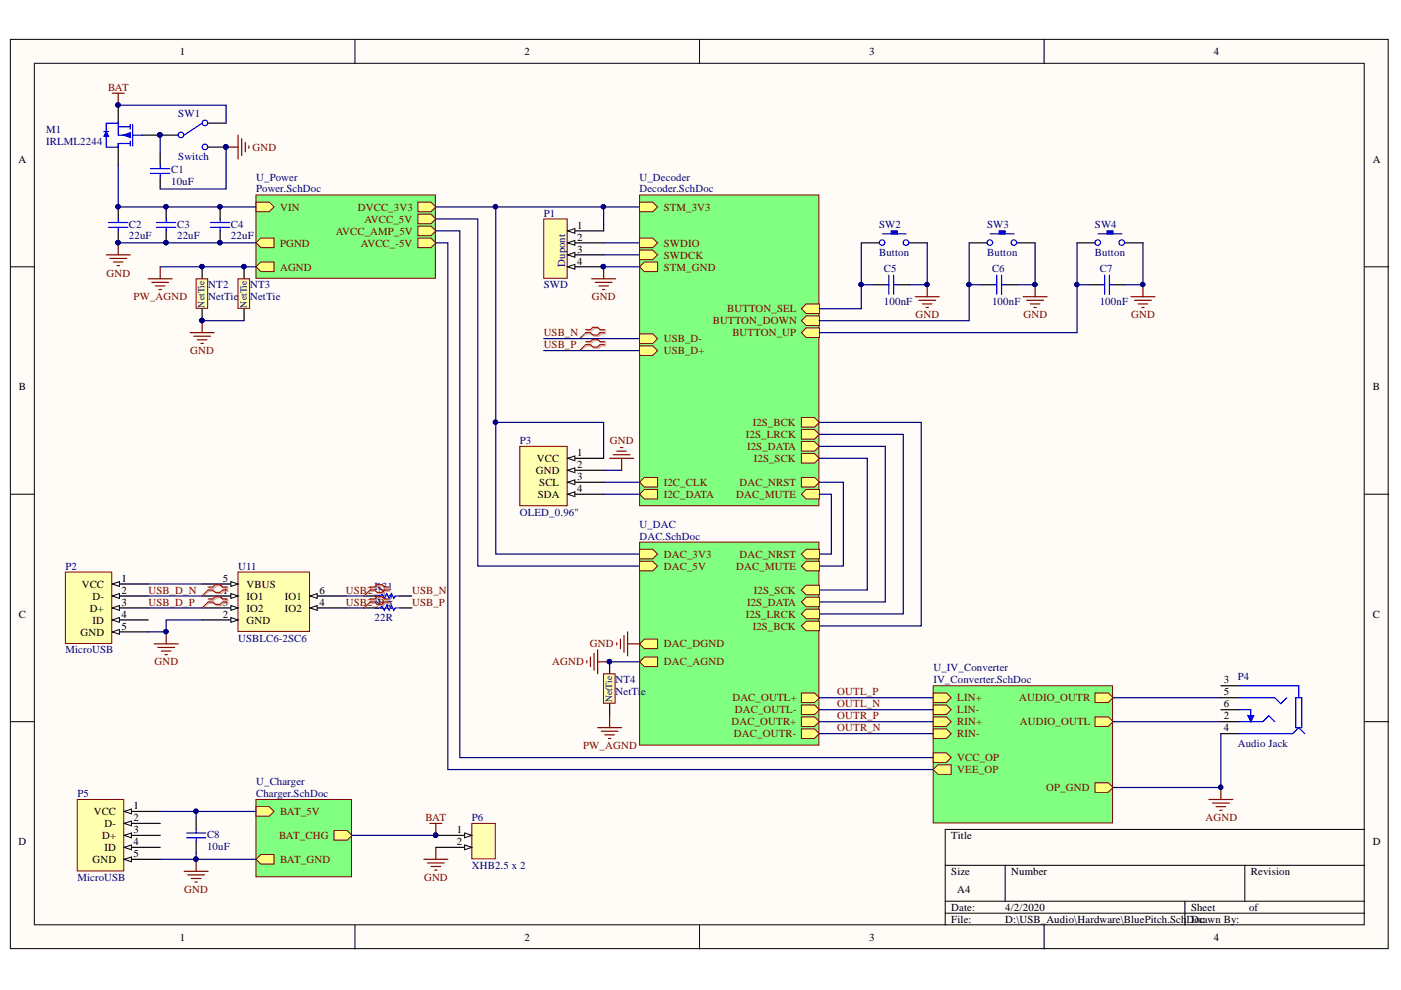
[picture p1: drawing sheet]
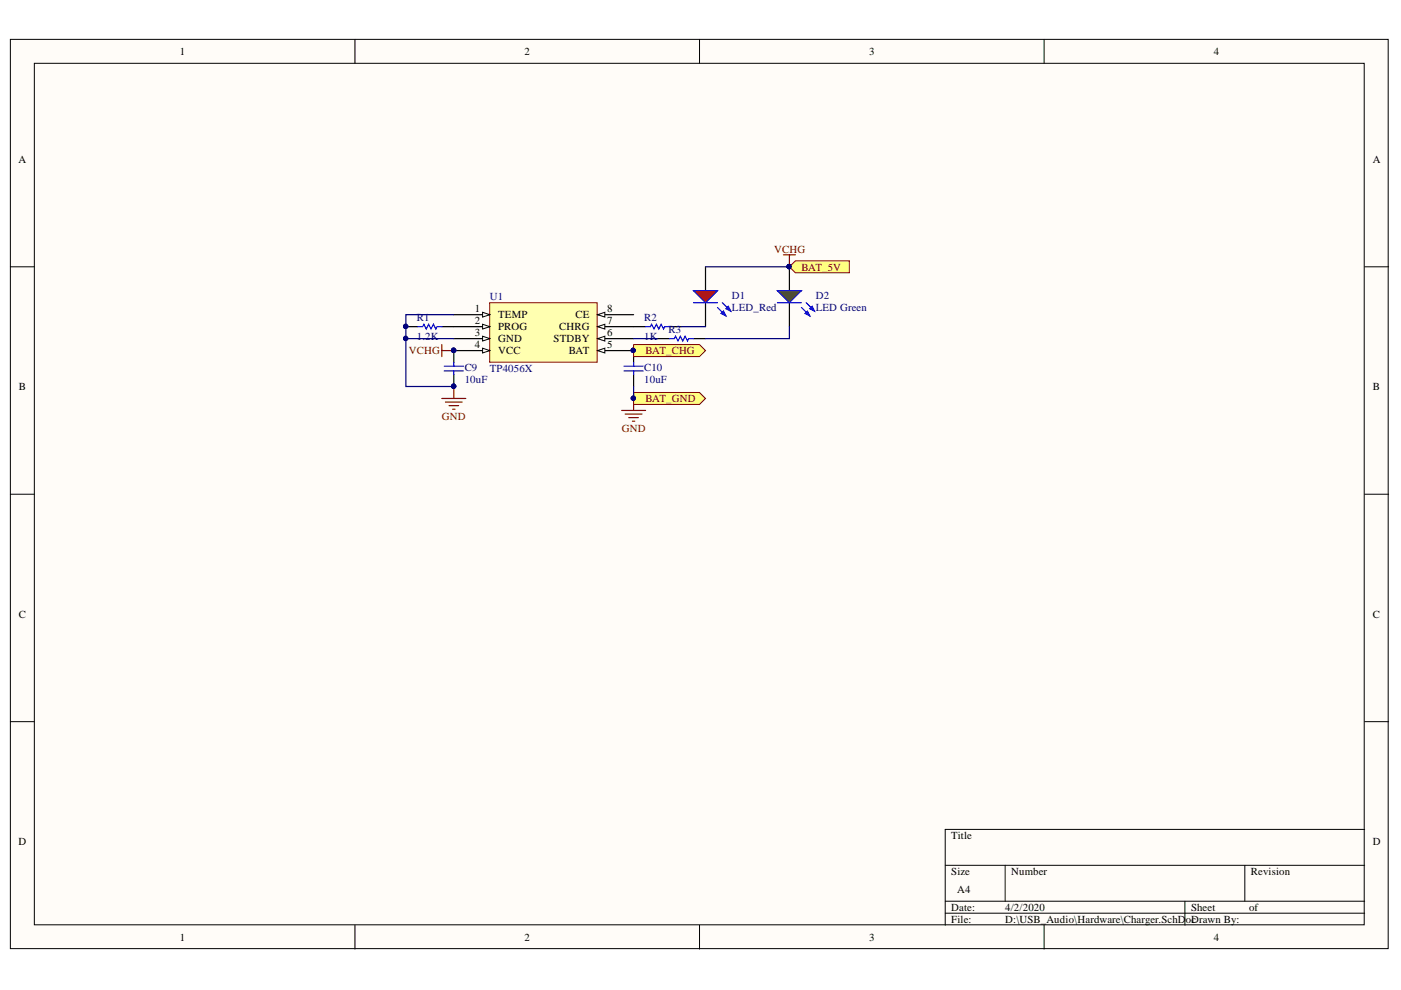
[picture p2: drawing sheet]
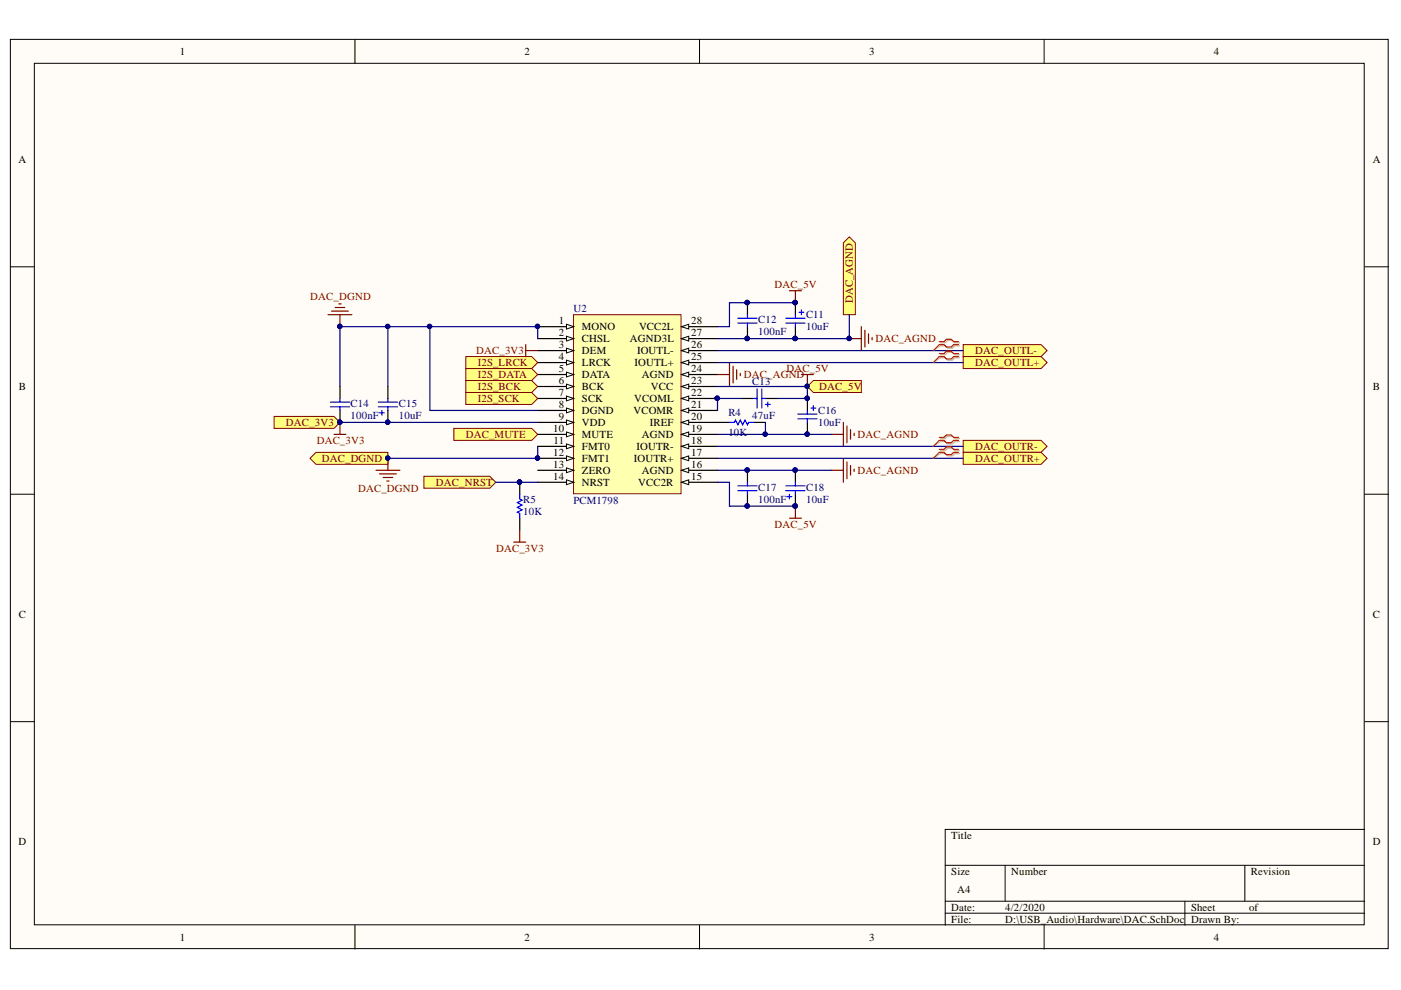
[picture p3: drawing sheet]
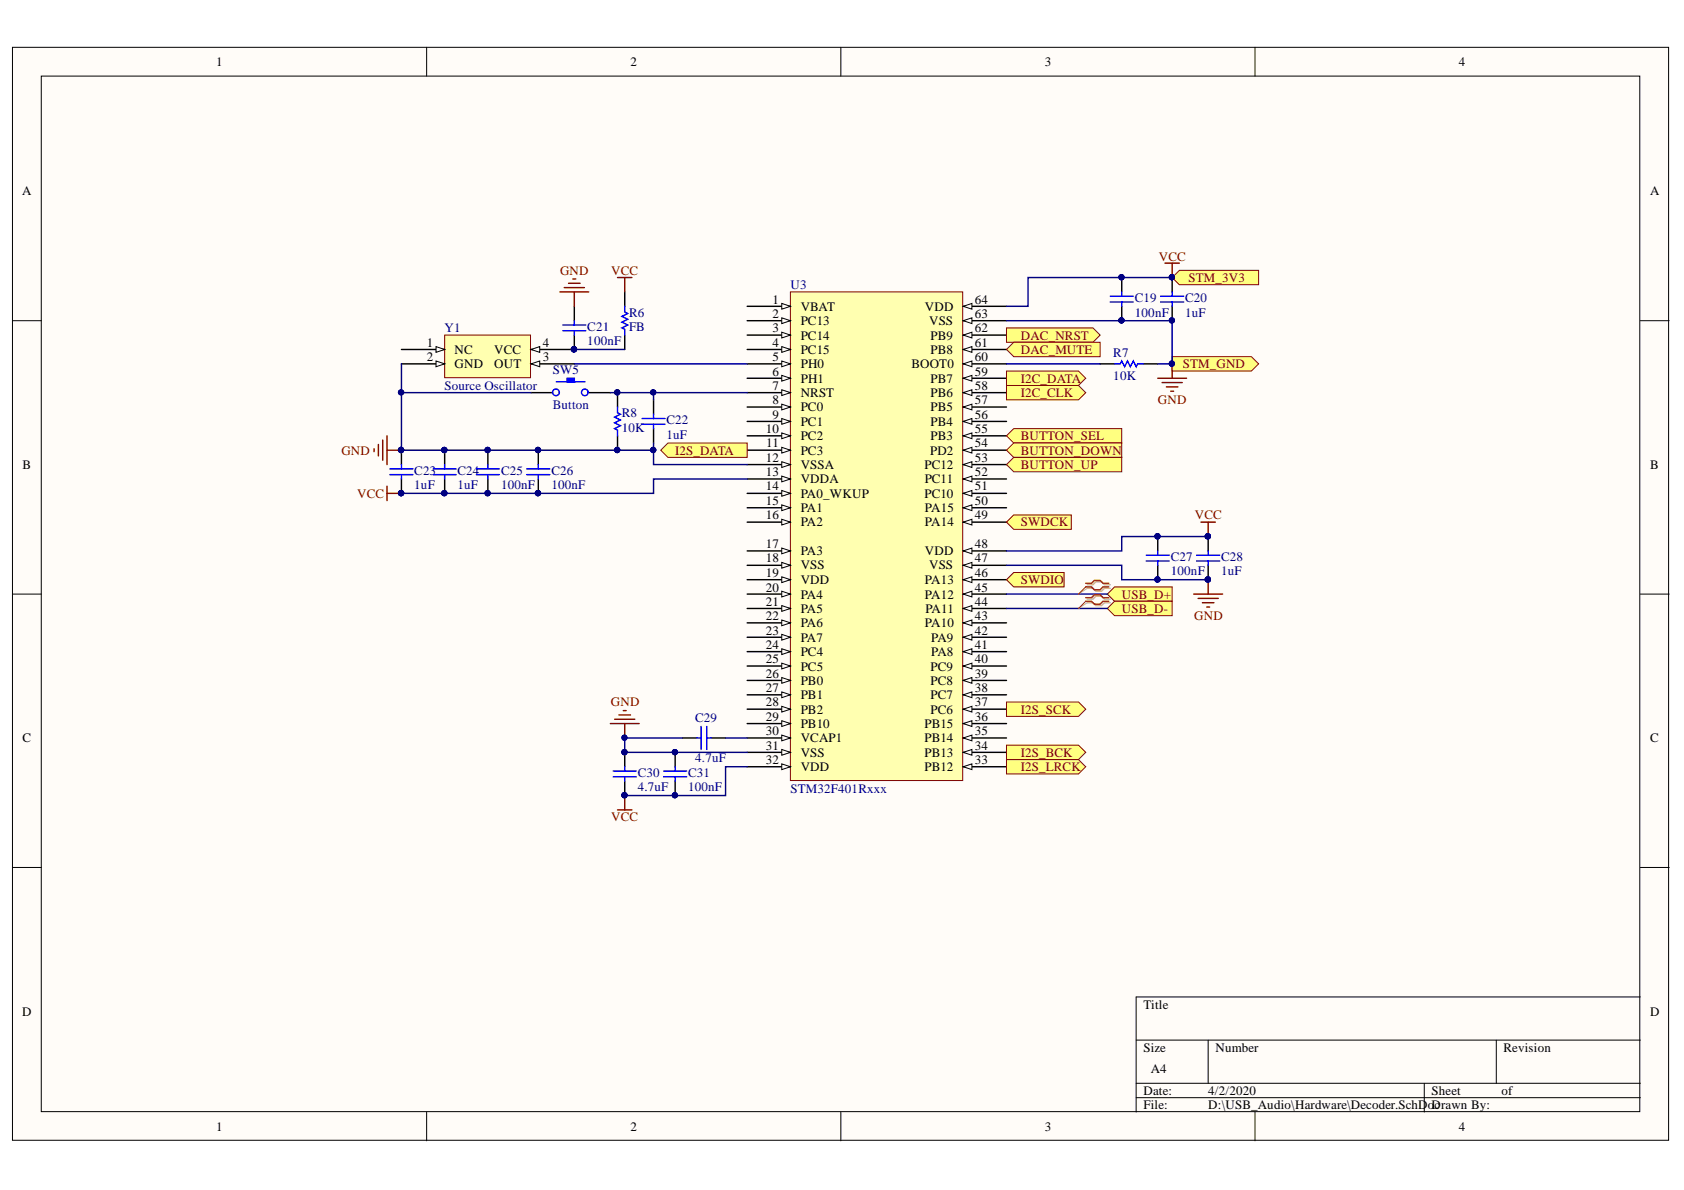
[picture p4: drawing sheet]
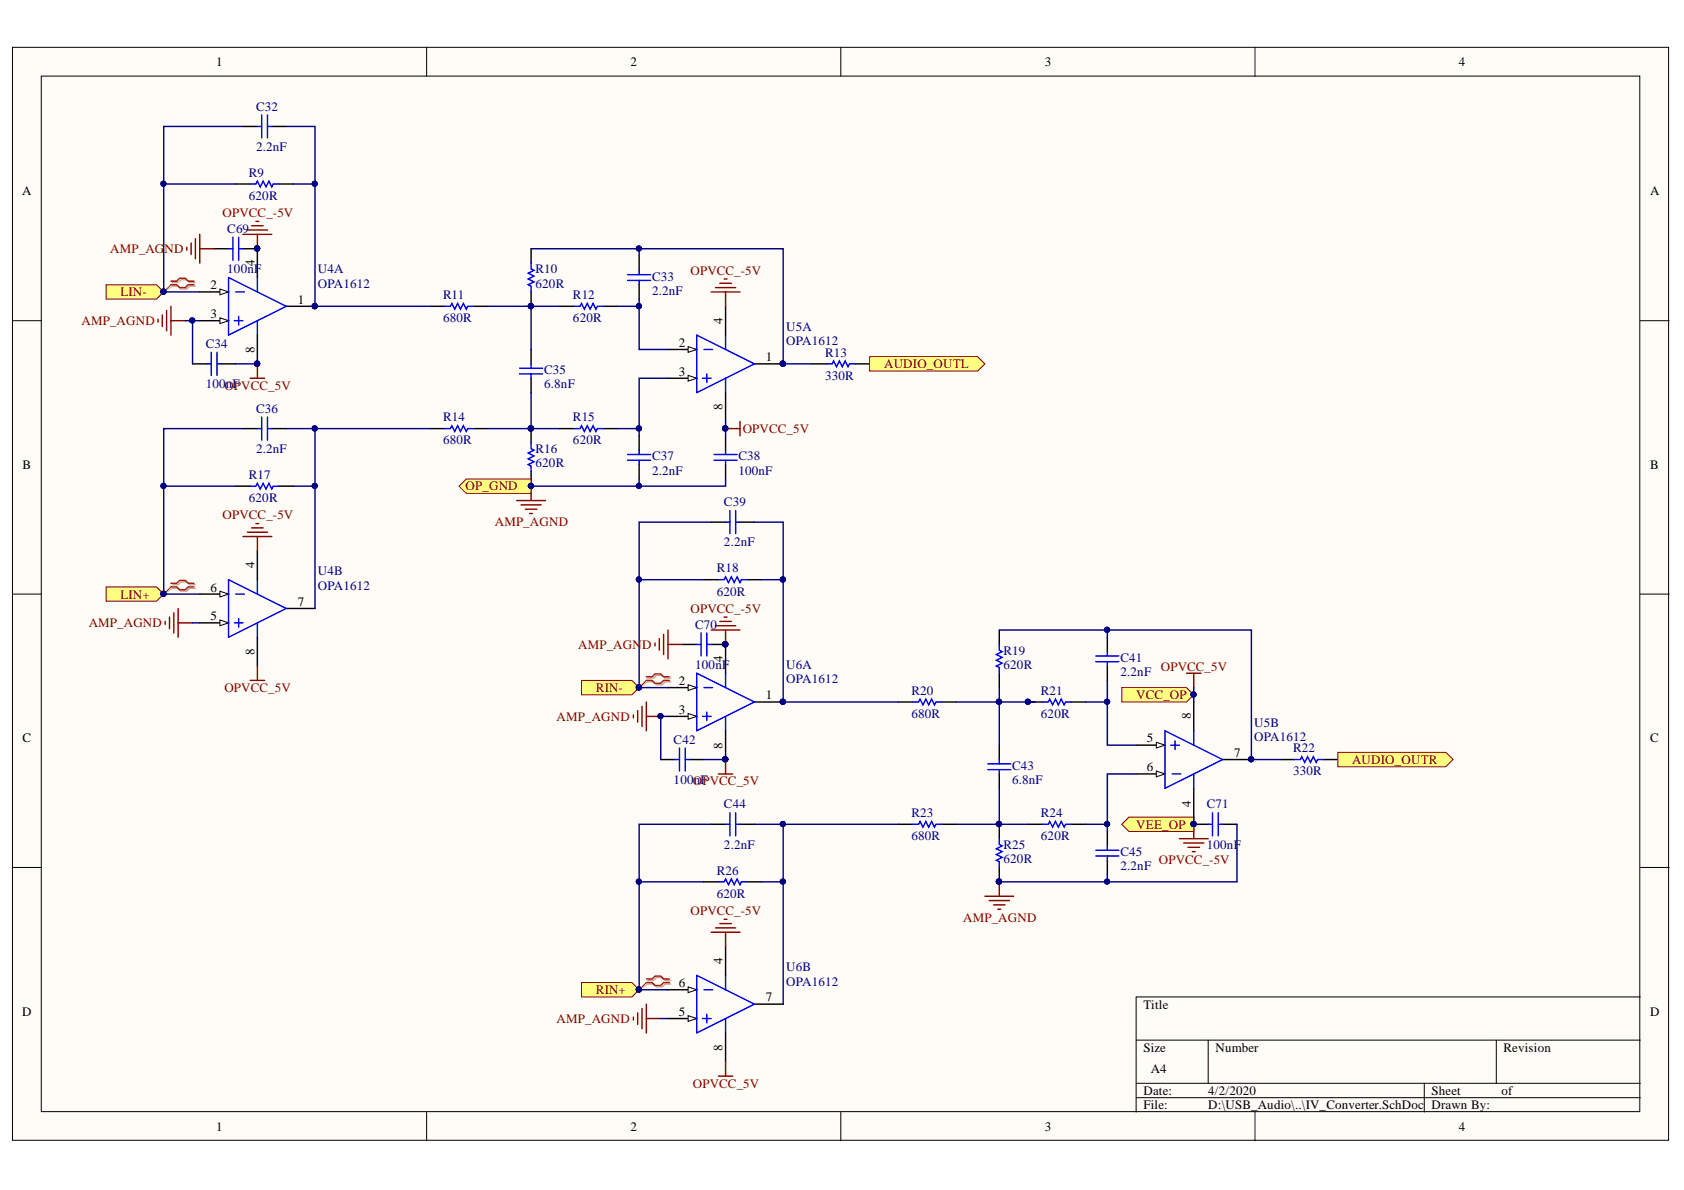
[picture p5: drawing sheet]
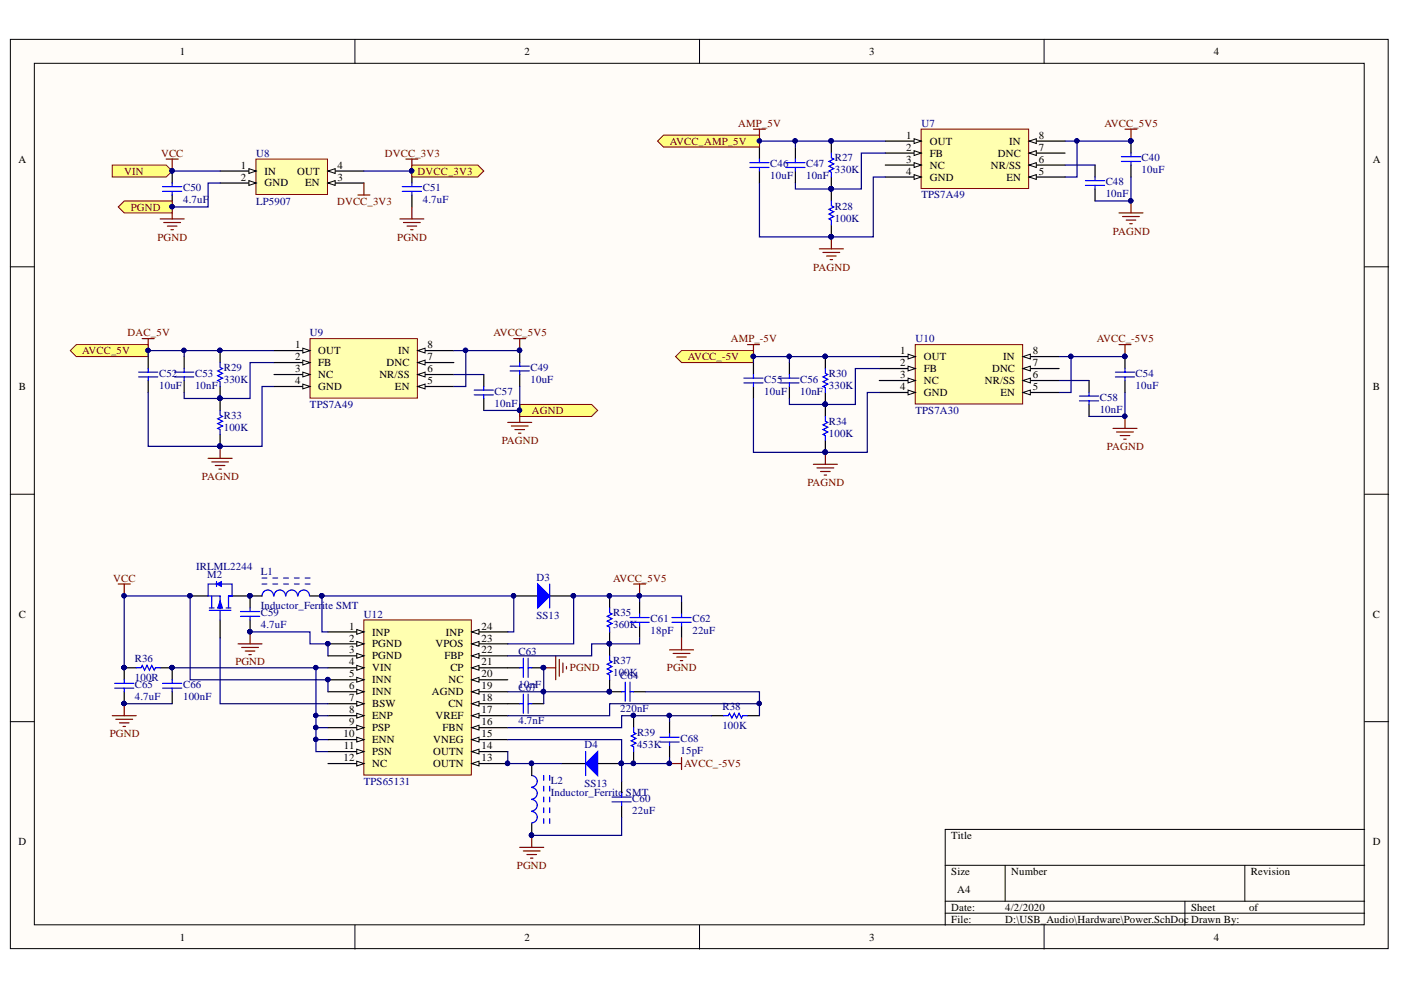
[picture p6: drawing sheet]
# Altium project BluePitch.PrjPCB
6 sheets, 145 parts. Net scope: hierarchical (ports join the sheet entries above them; power ports are global).
Board file: BluePitch.PcbDoc
Sheets:
  BluePitch.SchDoc
    U_DAC = DAC.SchDoc
    U_Decoder = Decoder.SchDoc
    U_IV_Converter = IV_Converter.SchDoc
    U_Power = Power.SchDoc
    U_Charger = Charger.SchDoc

## Sheet BluePitch.SchDoc
size A4

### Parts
C1  10uF  [SMC_0805]
C2  22uF  [SMC_1206]
C3  22uF  [SMC_1206]
C4  22uF  [SMC_1206]
C5  100nF  [SMC_0402]
C6  100nF  [SMC_0402]
C7  100nF  [SMC_0402]
C8  10uF  [SMC_0805]
M1  IRLML2244  [SOT95P237X112-3N]
NT2  NetTie  [NT_20]  (net tie, no BOM)
NT3  NetTie  [NT_20]  (net tie, no BOM)
NT4  NetTie  [NT_20]  (net tie, no BOM)
P1  SWD  [Dupont Female x 4]
P2  MicroUSB  [MicroUSB]
P3  OLED_0.96"  [OLED 0.96"]
P4  Audio Jack  [PJ-327A]
P5  MicroUSB  [MicroUSB]
P6  XHB2.5 x 2  [XHB2.5 x 2]
R31  22R  [SMR_0402]
R32  22R  [SMR_0402]
SW1  Switch  [Switch]
SW2  Button  [Button]
SW3  Button  [Button]
SW4  Button  [Button]
U11  USBLC6-2SC6  [SOT95P280X145-6N]

### Sub-sheets
U_Charger = Charger.SchDoc: BAT_5V (in), BAT_CHG (out), BAT_GND (out)
U_DAC = DAC.SchDoc: I2S_LRCK (in), I2S_DATA (in), I2S_BCK (in), I2S_SCK (in), DAC_MUTE (in), DAC_OUTL- (out), DAC_OUTL+ (out), DAC_OUTR- (out), DAC_OUTR+ (out), DAC_NRST (in), DAC_3V3 (in), DAC_DGND (out), DAC_AGND (out), DAC_5V (in)
U_Decoder = Decoder.SchDoc: I2S_DATA (out), I2S_LRCK (out), I2S_BCK (out), I2S_SCK (out), USB_D+ (in), USB_D- (in), SWDIO (in), SWDCK (in), I2C_CLK (out), I2C_DATA (out), STM_3V3 (in), STM_GND (out), BUTTON_UP (in), BUTTON_DOWN (in), BUTTON_SEL (in), DAC_MUTE (in), DAC_NRST (out)
U_IV_Converter = IV_Converter.SchDoc: AUDIO_OUTL (out), LIN+ (in), LIN- (in), AUDIO_OUTR (out), RIN+ (in), RIN- (in), VCC_OP (in), OP_GND (out), VEE_OP (out)
U_Power = Power.SchDoc: DVCC_3V3 (out), PGND (out), AGND (out), VIN (in), AVCC_-5V (out), AVCC_5V (out), AVCC_AMP_5V (out)

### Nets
AGND: NT4.2 P4.4(SLEEVE/L) ; sheet U_DAC/DAC_AGND, sheet U_IV_Converter/OP_GND
AMP_5V: sheet U_IV_Converter/VCC_OP, sheet U_Power/AVCC_AMP_5V
AMP_-5V: sheet U_IV_Converter/VEE_OP, sheet U_Power/AVCC_-5V
BAT: M1.S P6.1 SW1.2 ; sheet U_Charger/BAT_CHG
DAC_3V3: C2.2 C3.2 C4.2 M1.D P1.1 P3.1(VCC) ; sheet U_DAC/DAC_3V3, sheet U_Decoder/STM_3V3, sheet U_Power/DVCC_3V3, sheet U_Power/VIN
DAC_5V: sheet U_DAC/DAC_5V, sheet U_Power/AVCC_5V
GND: C1.1 C2.1 C3.1 C4.1 C5.2 C6.2 C7.2 C8.1 NT2.1 NT3.1 P1.4 P2.5(GND) P3.2(GND) P5.5(GND) P6.2 SW1.3 SW2.2 SW3.2 SW4.2 U11.2(GND) ; sheet U_DAC/DAC_DGND, sheet U_Decoder/STM_GND, sheet U_Power/PGND, sheet U_Charger/BAT_GND  [project net DAC_DGND]
PW_AGND: NT2.2 NT3.2 NT4.1 ; sheet U_Power/AGND  [project net PAGND]
VCHG: C8.2 P5.1(VCC) ; sheet U_Charger/BAT_5V
OUTL_N: sheet U_DAC/DAC_OUTL-, sheet U_IV_Converter/LIN-
OUTL_P: sheet U_DAC/DAC_OUTL+, sheet U_IV_Converter/LIN+
OUTR_N: sheet U_DAC/DAC_OUTR-, sheet U_IV_Converter/RIN-
OUTR_P: sheet U_DAC/DAC_OUTR+, sheet U_IV_Converter/RIN+
USB2_N: R31.1 U11.6(IO1)
USB2_P: R32.1 U11.4(IO2)
USB_D_N: P2.2(D-) U11.1(IO1)
USB_D_P: P2.3(D+) U11.3(IO2)
USB_N: R31.2 ; sheet U_Decoder/USB_D-
USB_P: R32.2 ; sheet U_Decoder/USB_D+
NetC1_2: C1.2 M1.G SW1.1
NetC5_1: C5.1 SW2.1 ; sheet U_Decoder/BUTTON_SEL
NetC6_1: C6.1 SW3.1 ; sheet U_Decoder/BUTTON_DOWN
NetC7_1: C7.1 SW4.1 ; sheet U_Decoder/BUTTON_UP
NetP1_2: P1.2 ; sheet U_Decoder/SWDIO
NetP1_3: P1.3 ; sheet U_Decoder/SWDCK
NetP2_1: P2.1(VCC) U11.5(VBUS)
NetP3_3: P3.3(SCL) ; sheet U_Decoder/I2C_CLK
NetP3_4: P3.4(SDA) ; sheet U_Decoder/I2C_DATA
NetP4_2: P4.2(L) ; sheet U_IV_Converter/AUDIO_OUTL
NetP4_5: P4.5(R) ; sheet U_IV_Converter/AUDIO_OUTR
NetR5_2: sheet U_DAC/DAC_NRST, sheet U_Decoder/DAC_MUTE
NetU2_4: sheet U_DAC/I2S_LRCK, sheet U_Decoder/I2S_LRCK
NetU2_5: sheet U_DAC/I2S_DATA, sheet U_Decoder/I2S_DATA
NetU2_6: sheet U_DAC/I2S_BCK, sheet U_Decoder/I2S_BCK
NetU2_7: sheet U_DAC/I2S_SCK, sheet U_Decoder/I2S_SCK
NetU2_10: sheet U_DAC/DAC_MUTE, sheet U_Decoder/DAC_NRST

Not connected (* = marked no-connect by the designer): P2 4(ID); P4 3(SLEEVE) 6(CONT); P5 2(D-) 3(D+) 4(ID)

### Layout directives
differential pair: USB2_N, USB2_P, USB_D_N, USB_D_P, USB_N, USB_P

## Sheet DAC.SchDoc
size A4

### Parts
C11  10uF  [THT_Cap5x11]
C12  100nF  [SMC_0402]
C13  47uF  [THT_Cap5x11]
C14  100nF  [SMC_0402]
C15  10uF  [THT_Cap5x11]
C16  10uF  [THT_Cap5x11]
C17  100nF  [SMC_0402]
C18  10uF  [THT_Cap5x11]
R4  10K  [SMR_0402]
R5  10K  [SMR_0402]
U2  PCM1798  [SOP65P780X200-28N]

### Ports
DAC_3V3 (in), DAC_5V (in), DAC_AGND (out), DAC_DGND (out), DAC_MUTE (in), DAC_NRST (in), DAC_OUTL+ (out), DAC_OUTL- (out), DAC_OUTR+ (out), DAC_OUTR- (out), I2S_BCK (in), I2S_DATA (in), I2S_LRCK (in), I2S_SCK (in)

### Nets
DAC_3V3: C14.1 C15.A R5.1 U2.3(DEM) U2.9(VDD) ; port DAC_3V3
DAC_5V: C11.A C12.2 C13.A C16.A C17.2 C18.A U2.15(VCC2R) U2.23(VCC) U2.28(VCC2L) ; port DAC_5V
DAC_AGND: C11.K C12.1 C16.K C17.1 C18.K R4.2 U2.16(AGND) U2.19(AGND) U2.24(AGND) U2.27(AGND3L) ; port DAC_AGND  [project net AGND]
DAC_DGND: C14.2 C15.K U2.1(MONO) U2.2(CHSL) U2.8(DGND) U2.11(FMT0) U2.12(FMT1) ; port DAC_DGND
OUTL_N: U2.26(IOUTL-) ; port DAC_OUTL-
OUTL_P: U2.25(IOUTL+) ; port DAC_OUTL+
OUTR_N: U2.18(IOUTR-) ; port DAC_OUTR-
OUTR_P: U2.17(IOUTR+) ; port DAC_OUTR+
NetC13_K: C13.K U2.21(VCOMR) U2.22(VCOML)
NetR4_1: R4.1 U2.20(IREF)
NetR5_2: R5.2 U2.14(NRST) ; port DAC_NRST
NetU2_4: U2.4(LRCK) ; port I2S_LRCK
NetU2_5: U2.5(DATA) ; port I2S_DATA
NetU2_6: U2.6(BCK) ; port I2S_BCK
NetU2_7: U2.7(SCK) ; port I2S_SCK
NetU2_10: U2.10(MUTE) ; port DAC_MUTE

Not connected (* = marked no-connect by the designer): U2 13(ZERO)

### Layout directives
differential pair: OUTL_N, OUTL_P, OUTR_N, OUTR_P

## Sheet Decoder.SchDoc
size A4

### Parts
C19  100nF  [SMC_0402]
C20  1uF  [SMC_0402]
C21  100nF  [SMC_0402]
C22  1uF  [SMC_0402]
C23  1uF  [SMC_0402]
C24  1uF  [SMC_0402]
C25  100nF  [SMC_0402]
C26  100nF  [SMC_0402]
C27  100nF  [SMC_0402]
C28  1uF  [SMC_0402]
C29  4.7uF  [SMC_0402]
C30  4.7uF  [SMC_0402]
C31  100nF  [SMC_0402]
R6  FB  [SMR_0603]
R7  10K  [SMR_0402]
R8  10K  [SMR_0402]
SW5  Button  [Button]
U3  STM32F401Rxxx  [TSQFP50P1200X1200X160-64N]
Y1  Source Oscillator  [SMD_3225]

### Ports
BUTTON_DOWN (in), BUTTON_SEL (in), BUTTON_UP (in), DAC_MUTE (in), DAC_NRST (out), I2C_CLK (out), I2C_DATA (out), I2S_BCK (out), I2S_DATA (out), I2S_LRCK (out), I2S_SCK (out), STM_3V3 (in), STM_GND (out), SWDCK (in), SWDIO (in), USB_D+ (in), USB_D- (in)

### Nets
GND: C19.1 C20.1 C21.2 C22.1 C23.2 C24.2 C25.2 C26.2 C27.1 C28.1 C29.1 C30.2 C31.2 R7.2 R8.2 SW5.1 U3.12(VSSA) U3.31(VSS) U3.47(VSS) U3.63(VSS) Y1.2(GND) ; port STM_GND  [project net DAC_DGND]
VCC: C19.2 C20.2 C23.1 C24.1 C25.1 C26.1 C27.2 C28.2 C30.1 C31.1 R6.2 U3.13(VDDA) U3.32(VDD) U3.48(VDD) U3.64(VDD) ; port STM_3V3  [project net DAC_3V3]
USB_N: U3.44(PA11) ; port USB_D-
USB_P: U3.45(PA12) ; port USB_D+
NetC5_1: U3.55(PB3) ; port BUTTON_SEL
NetC6_1: U3.54(PD2) ; port BUTTON_DOWN
NetC7_1: U3.53(PC12) ; port BUTTON_UP
NetC21_1: C21.1 R6.1 Y1.4(VCC)
NetC22_2: C22.2 R8.1 SW5.2 U3.7(NRST)
NetC29_2: C29.2 U3.30(VCAP1)
NetP1_2: U3.46(PA13) ; port SWDIO
NetP1_3: U3.49(PA14) ; port SWDCK
NetP3_3: U3.58(PB6) ; port I2C_CLK
NetP3_4: U3.59(PB7) ; port I2C_DATA
NetR5_2: U3.61(PB8) ; port DAC_MUTE
NetR7_1: R7.1 U3.60(BOOT0)
NetU2_4: U3.33(PB12) ; port I2S_LRCK
NetU2_5: U3.11(PC3) ; port I2S_DATA
NetU2_6: U3.34(PB13) ; port I2S_BCK
NetU2_7: U3.37(PC6) ; port I2S_SCK
NetU2_10: U3.62(PB9) ; port DAC_NRST
NetU3_5: U3.5(PH0) Y1.3(OUT)

Not connected (* = marked no-connect by the designer): U3 1(VBAT) 2(PC13) 3(PC14) 4(PC15) 6(PH1) 8(PC0) 9(PC1) 10(PC2) 14(PA0_WKUP) 15(PA1) 16(PA2) 17(PA3) 18(VSS) 19(VDD) 20(PA4) 21(PA5) 22(PA6) 23(PA7) 24(PC4) 25(PC5) 26(PB0) 27(PB1) 28(PB2) 29(PB10) 35(PB14) 36(PB15) 38(PC7) 39(PC8) 40(PC9) 41(PA8) 42(PA9) 43(PA10) 50(PA15) 51(PC10) 52(PC11) 56(PB4) 57(PB5); Y1 1(NC)

### Layout directives
differential pair: USB_N, USB_P

## Sheet IV_Converter.SchDoc
size A4

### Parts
C32  2.2nF  [SMC_0805]
C33  2.2nF  [SMC_0805]
C34  100nF  [SMC_0402]
C35  6.8nF  [SMC_0805]
C36  2.2nF  [SMC_0805]
C37  2.2nF  [SMC_0805]
C38  100nF  [SMC_0402]
C39  2.2nF  [SMC_0805]
C41  2.2nF  [SMC_0805]
C42  100nF  [SMC_0402]
C43  6.8nF  [SMC_0805]
C44  2.2nF  [SMC_0805]
C45  2.2nF  [SMC_0805]
C69  100nF  [SMC_0402]
C70  100nF  [SMC_0402]
C71  100nF  [SMC_0402]
R9  620R  [SMR_0805]
R10  620R  [SMR_0805]
R11  680R  [SMR_0805]
R12  620R  [SMR_0805]
R13  330R  [SMR_0805]
R14  680R  [SMR_0805]
R15  620R  [SMR_0805]
R16  620R  [SMR_0805]
R17  620R  [SMR_0805]
R18  620R  [SMR_0805]
R19  620R  [SMR_0805]
R20  680R  [SMR_0805]
R21  620R  [SMR_0805]
R22  330R  [SMR_0805]
R23  680R  [SMR_0805]
R24  620R  [SMR_0805]
R25  620R  [SMR_0805]
R26  620R  [SMR_0805]
U4  OPA1612  [SOIC127P600X175-8N]  (parts A,B of 2)
U5  OPA1612  [SOIC127P600X175-8N]  (parts A,B of 2)
U6  OPA1612  [SOIC127P600X175-8N]  (parts A,B of 2)

### Ports
AUDIO_OUTL (out), AUDIO_OUTR (out), LIN+ (in), LIN- (in), OP_GND (out), RIN+ (in), RIN- (in), VCC_OP (in), VEE_OP (out)

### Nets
AMP_AGND: C34.1 C37.1 C38.1 C42.1 C45.1 C69.1 C70.1 C71.2 R16.1 R25.1 U4.3(IN+) U4.5(IN+) U6.3(IN+) U6.5(IN+) ; port OP_GND  [project net AGND]
OPVCC_5V: C34.2 C38.2 C42.2 U4.8(V+) U5.8(V+) U6.8(V+) ; port VCC_OP  [project net AMP_5V]
OPVCC_-5V: C69.2 C70.2 C71.1 U4.4(V-) U5.4(V-) U6.4(V-) ; port VEE_OP  [project net AMP_-5V]
OUTL_N: C32.1 R9.1 U4.2(IN-) ; port LIN-
OUTL_P: C36.1 R17.1 U4.6(IN-) ; port LIN+
OUTR_N: C39.1 R18.1 U6.2(IN-) ; port RIN-
OUTR_P: C44.1 R26.1 U6.6(IN-) ; port RIN+
NetC32_2: C32.2 R9.2 R11.1 U4.1(OUT)
NetC33_1: C33.1 R12.1 U5.2(IN-)
NetC33_2: C33.2 R10.2 R13.1 U5.1(OUT)
NetC35_1: C35.1 R14.2 R15.2 R16.2
NetC35_2: C35.2 R10.1 R11.2 R12.2
NetC36_2: C36.2 R14.1 R17.2 U4.7(OUT)
NetC37_2: C37.2 R15.1 U5.3(IN+)
NetC39_2: C39.2 R18.2 R20.1 U6.1(OUT)
NetC41_1: C41.1 R21.1 U5.5(IN+)
NetC41_2: C41.2 R19.2 R22.1 U5.7(OUT)
NetC43_1: C43.1 R23.2 R24.2 R25.2
NetC43_2: C43.2 R19.1 R20.2 R21.2
NetC44_2: C44.2 R23.1 R26.2 U6.7(OUT)
NetC45_2: C45.2 R24.1 U5.6(IN-)
NetP4_2: R13.2 ; port AUDIO_OUTL
NetP4_5: R22.2 ; port AUDIO_OUTR

### Layout directives
differential pair: OUTL_N, OUTL_P, OUTR_N, OUTR_P

## Sheet Power.SchDoc
size A4

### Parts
C40  10uF  [SMC_0805]
C46  10uF  [SMC_0805]
C47  10nF  [SMC_0805]
C48  10nF  [SMC_0805]
C49  10uF  [SMC_0805]
C50  4.7uF  [SMC_0805]
C51  4.7uF  [SMC_0805]
C52  10uF  [SMC_0805]
C53  10nF  [SMC_0805]
C54  10uF  [SMC_0805]
C55  10uF  [SMC_0805]
C56  10nF  [SMC_0805]
C57  10nF  [SMC_0805]
C58  10nF  [SMC_0805]
C59  4.7uF  [SMC_0805]
C60  22uF  [SMC_0805]
C61  18pF  [SMC_0805]
C62  22uF  [SMC_0805]
C63  10nF  [SMC_0805]
C64  220nF  [SMC_0805]
C65  4.7uF  [SMC_0805]
C66  100nF  [SMC_0805]
C67  4.7nF  [SMC_0805]
C68  15pF  [SMC_0805]
D3  SS13  [DO214-AC]
D4  SS13  [DO214-AC]
L1  Inductor_Ferrite SMT  [SML_4x4]
L2  Inductor_Ferrite SMT  [SML_4x4]
M2  IRLML2244  [SOT95P237X112-3N]
R27  330K  [SMR_0402]
R28  100K  [SMR_0402]
R29  330K  [SMR_0402]
R30  330K  [SMR_0402]
R33  100K  [SMR_0402]
R34  100K  [SMR_0402]
R35  360K  [SMR_0402]
R36  100R  [SMR_0805]
R37  100K  [SMR_0402]
R38  100K  [SMR_0402]
R39  453K  [SMR_0402]
U7  TPS7A49  [TSOP65P490X110_HS-9N]
U8  LP5907  [SOT95P280X110-5N - duplicate1]
U9  TPS7A49  [TSOP65P490X110_HS-9N]
U10  TPS7A30  [TSOP65P490X110_HS-9N]
U12  TPS65131  [QFN50P400X400X100_HS-25N]

### Ports
AGND (out), AVCC_5V (out), AVCC_-5V (out), AVCC_AMP_5V (out), DVCC_3V3 (out), PGND (out), VIN (in)

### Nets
AMP_5V: C46.1 C47.2 R27.2 U7.1(OUT) ; port AVCC_AMP_5V
AMP_-5V: C55.1 C56.2 R30.2 U10.1(OUT) ; port AVCC_-5V
AVCC_5V5: C40.1 C49.1 C61.2 C62.2 D3.K R35.2 U7.5(EN) U7.8(IN) U9.5(EN) U9.8(IN) U12.23(VPOS)
AVCC_-5V5: C54.1 C60.2 C68.1 D4.A R39.1 U10.5(EN) U10.8(IN) U12.15(VNEG)
DAC_5V: C52.1 C53.2 R29.2 U9.1(OUT) ; port AVCC_5V
DVCC_3V3: C50.2 C51.2 C65.2 M2.S R36.1 U8.1(IN) U8.3(EN) U8.4(OUT) U12.5(INN) U12.6(INN) ; port DVCC_3V3, port VIN  [also labelled VCC]  [project net DAC_3V3]
PAGND: C40.2 C46.2 C48.1 C49.2 C52.2 C54.2 C55.2 C57.1 C58.1 R28.1 R33.1 R34.1 U7.4(GND) U9.4(GND) U10.4(GND) ; port AGND
PGND: C50.1 C51.1 C59.1 C60.1 C62.1 C63.2 C64.1 C65.1 C66.1 C67.2 L2.2 R37.1 U8.2(GND) U12.2(PGND) U12.3(PGND) U12.19(AGND) ; port PGND  [project net DAC_DGND]
NetC47_1: C47.1 R27.1 R28.2 U7.2(FB)
NetC48_2: C48.2 U7.6(NR/SS)
NetC53_1: C53.1 R29.1 R33.2 U9.2(FB)
NetC56_1: C56.1 R30.1 R34.2 U10.2(FB)
NetC57_2: C57.2 U9.6(NR/SS)
NetC58_2: C58.2 U10.6(NR/SS)
NetC59_2: C59.2 L1.1 M2.D
NetC61_1: C61.1 R35.1 R37.2 U12.22(FBP)
NetC63_1: C63.1 U12.21(CP)
NetC64_2: C64.2 R38.2 U12.17(VREF)
NetC66_2: C66.2 R36.2 U12.4(VIN) U12.8(ENP) U12.9(PSP) U12.10(ENN) U12.11(PSN)
NetC67_1: C67.1 U12.18(CN)
NetC68_2: C68.2 R38.1 R39.2 U12.16(FBN)
NetD3_A: D3.A L1.2 U12.1(INP) U12.24(INP)
NetD4_K: D4.K L2.1 U12.13(OUTN) U12.14(OUTN)
NetM2_G: M2.G U12.7(BSW)

Not connected (* = marked no-connect by the designer): U7 3(NC) 7(DNC); U9 3(NC) 7(DNC); U10 3(NC) 7(DNC); U12 12(NC) 20(NC)

## Sheet Charger.SchDoc
size A4

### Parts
C9  10uF  [SMC_0805]
C10  10uF  [SMC_0805]
D1  LED_Red  [SMLED_0603]
D2  LED Green  [SMLED_0603]
R1  1.2K  [SMR_0402]
R2  1K  [SMR_0402]
R3  1K  [SMR_0402]
U1  TP4056X  [SOIC127P600X175_HS-9N]

### Ports
BAT_5V (in), BAT_CHG (out), BAT_GND (out)

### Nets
BAT: C10.2 U1.5(BAT) ; port BAT_CHG
GND: C9.1 C10.1 R1.1 U1.1(TEMP) U1.3(GND) ; port BAT_GND  [project net DAC_DGND]
VCHG: C9.2 D1.A D2.A U1.4(VCC) ; port BAT_5V
NetD1_K: D1.K R2.2
NetD2_K: D2.K R3.2
NetR1_2: R1.2 U1.2(PROG)
NetR2_1: R2.1 U1.7(CHRG)
NetR3_1: R3.1 U1.6(STDBY)

Not connected (* = marked no-connect by the designer): U1 8(CE)

## Nets that join several sheets
AGND: BluePitch (NT4.2 P4.4), DAC (10 pins), IV_Converter (14 pins)
AMP_5V: IV_Converter (6 pins), Power (C46.1 C47.2 R27.2 U7.1)
AMP_-5V: IV_Converter (6 pins), Power (C55.1 C56.2 R30.2 U10.1)
BAT: BluePitch (M1.S P6.1 SW1.2), Charger (C10.2 U1.5)
DAC_3V3: BluePitch (6 pins), DAC (5 pins), Decoder (15 pins), Power (10 pins)
DAC_5V: DAC (9 pins), Power (C52.1 C53.2 R29.2 U9.1)
DAC_DGND: BluePitch (20 pins), DAC (7 pins), Decoder (21 pins), Power (16 pins), Charger (5 pins)
PAGND: BluePitch (NT2.2 NT3.2 NT4.1), Power (15 pins)
VCHG: BluePitch (C8.2 P5.1), Charger (C9.2 D1.A D2.A U1.4)
NetC5_1: BluePitch (C5.1 SW2.1), Decoder (U3.55)
NetC6_1: BluePitch (C6.1 SW3.1), Decoder (U3.54)
NetC7_1: BluePitch (C7.1 SW4.1), Decoder (U3.53)
NetP1_2: BluePitch (P1.2), Decoder (U3.46)
NetP1_3: BluePitch (P1.3), Decoder (U3.49)
NetP3_3: BluePitch (P3.3), Decoder (U3.58)
NetP3_4: BluePitch (P3.4), Decoder (U3.59)
NetP4_2: BluePitch (P4.2), IV_Converter (R13.2)
NetP4_5: BluePitch (P4.5), IV_Converter (R22.2)
NetR5_2: DAC (R5.2 U2.14), Decoder (U3.61)
NetU2_4: DAC (U2.4), Decoder (U3.33)
NetU2_5: DAC (U2.5), Decoder (U3.11)
NetU2_6: DAC (U2.6), Decoder (U3.34)
NetU2_7: DAC (U2.7), Decoder (U3.37)
NetU2_10: DAC (U2.10), Decoder (U3.62)
OUTL_N: DAC (U2.26), IV_Converter (C32.1 R9.1 U4.2)
OUTL_P: DAC (U2.25), IV_Converter (C36.1 R17.1 U4.6)
OUTR_N: DAC (U2.18), IV_Converter (C39.1 R18.1 U6.2)
OUTR_P: DAC (U2.17), IV_Converter (C44.1 R26.1 U6.6)
USB_N: BluePitch (R31.2), Decoder (U3.44)
USB_P: BluePitch (R32.2), Decoder (U3.45)
